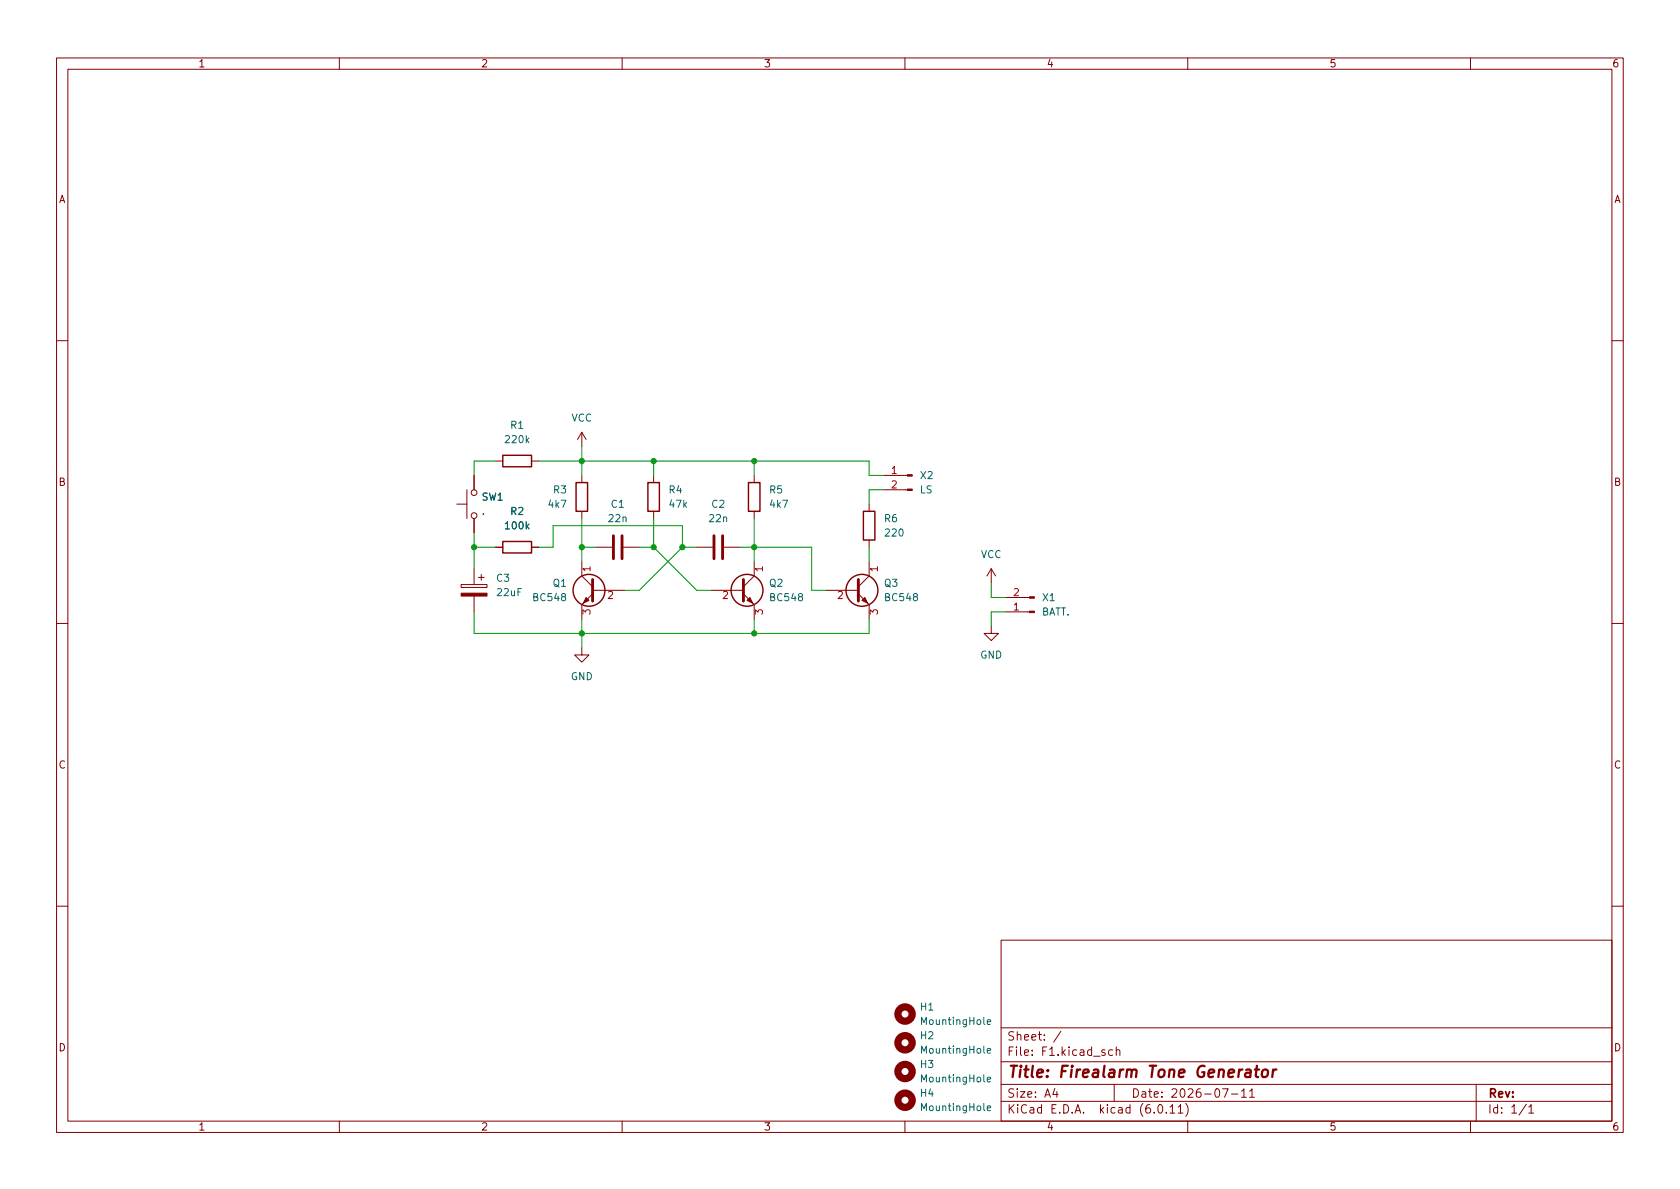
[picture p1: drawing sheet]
(kicad_sch (version 20211123) (generator eeschema)

 (paper "A4")

 (title_block
  (title "Firealarm Tone Generator")
  (date "2026-07-11"))

 (lib_symbols
  (symbol "Connector:Conn_01x02_Male" (pin_names (offset 1.016) hide) (in_bom yes) (on_board yes)
   (property "Reference" "J" (id 0) (at 0 2.54 0) (effects (font (size 1.27 1.27))))
   (property "Value" "Conn_01x02_Male" (id 1) (at 0 -5.08 0) (effects (font (size 1.27 1.27))))
   (property "Footprint" "" (id 2) (at 0 0 0) (effects (font (size 1.27 1.27)) hide))
   (property "Datasheet" "~" (id 3) (at 0 0 0) (effects (font (size 1.27 1.27)) hide))
   (symbol "Conn_01x02_Male_1_1"
    (polyline (pts (xy 1.27 -2.54) (xy 0.8636 -2.54)) (stroke (width 0.1524) (type default) (color 0 0 0 0)) (fill (type none)))
    (polyline (pts (xy 1.27 0) (xy 0.8636 0)) (stroke (width 0.1524) (type default) (color 0 0 0 0)) (fill (type none)))
    (rectangle (start 0.8636 -2.413) (end 0 -2.667) (stroke (width 0.1524) (type default) (color 0 0 0 0)) (fill (type outline)))
    (rectangle (start 0.8636 0.127) (end 0 -0.127) (stroke (width 0.1524) (type default) (color 0 0 0 0)) (fill (type outline)))
    (pin passive line (at 5.08 0 180) (length 3.81) (name "Pin_1" (effects (font (size 1.27 1.27)))) (number "1" (effects (font (size 1.27 1.27)))))
    (pin passive line (at 5.08 -2.54 180) (length 3.81) (name "Pin_2" (effects (font (size 1.27 1.27)))) (number "2" (effects (font (size 1.27 1.27)))))))
  (symbol "Device:C" (pin_numbers hide) (pin_names (offset 0.254)) (in_bom yes) (on_board yes)
   (property "Reference" "C" (id 0) (at 0.635 2.54 0) (effects (font (size 1.27 1.27)) (justify left)))
   (property "Value" "C" (id 1) (at 0.635 -2.54 0) (effects (font (size 1.27 1.27)) (justify left)))
   (property "Footprint" "" (id 2) (at 0.9652 -3.81 0) (effects (font (size 1.27 1.27)) hide))
   (property "Datasheet" "~" (id 3) (at 0 0 0) (effects (font (size 1.27 1.27)) hide))
   (symbol "C_0_1"
    (polyline (pts (xy -2.032 -0.762) (xy 2.032 -0.762)) (stroke (width 0.508) (type default) (color 0 0 0 0)) (fill (type none)))
    (polyline (pts (xy -2.032 0.762) (xy 2.032 0.762)) (stroke (width 0.508) (type default) (color 0 0 0 0)) (fill (type none))))
   (symbol "C_1_1"
    (pin passive line (at 0 3.81 270) (length 2.794) (name "~" (effects (font (size 1.27 1.27)))) (number "1" (effects (font (size 1.27 1.27)))))
    (pin passive line (at 0 -3.81 90) (length 2.794) (name "~" (effects (font (size 1.27 1.27)))) (number "2" (effects (font (size 1.27 1.27)))))))
  (symbol "Device:C_Polarized" (pin_numbers hide) (pin_names (offset 0.254)) (in_bom yes) (on_board yes)
   (property "Reference" "C" (id 0) (at 0.635 2.54 0) (effects (font (size 1.27 1.27)) (justify left)))
   (property "Value" "C_Polarized" (id 1) (at 0.635 -2.54 0) (effects (font (size 1.27 1.27)) (justify left)))
   (property "Footprint" "" (id 2) (at 0.9652 -3.81 0) (effects (font (size 1.27 1.27)) hide))
   (property "Datasheet" "~" (id 3) (at 0 0 0) (effects (font (size 1.27 1.27)) hide))
   (symbol "C_Polarized_0_1"
    (rectangle (start -2.286 0.508) (end 2.286 1.016) (stroke (width 0) (type default) (color 0 0 0 0)) (fill (type none)))
    (polyline (pts (xy -1.778 2.286) (xy -0.762 2.286)) (stroke (width 0) (type default) (color 0 0 0 0)) (fill (type none)))
    (polyline (pts (xy -1.27 2.794) (xy -1.27 1.778)) (stroke (width 0) (type default) (color 0 0 0 0)) (fill (type none)))
    (rectangle (start 2.286 -0.508) (end -2.286 -1.016) (stroke (width 0) (type default) (color 0 0 0 0)) (fill (type outline))))
   (symbol "C_Polarized_1_1"
    (pin passive line (at 0 3.81 270) (length 2.794) (name "~" (effects (font (size 1.27 1.27)))) (number "1" (effects (font (size 1.27 1.27)))))
    (pin passive line (at 0 -3.81 90) (length 2.794) (name "~" (effects (font (size 1.27 1.27)))) (number "2" (effects (font (size 1.27 1.27)))))))
  (symbol "Device:R" (pin_numbers hide) (pin_names (offset 0)) (in_bom yes) (on_board yes)
   (property "Reference" "R" (id 0) (at 2.032 0 90) (effects (font (size 1.27 1.27))))
   (property "Value" "R" (id 1) (at 0 0 90) (effects (font (size 1.27 1.27))))
   (property "Footprint" "" (id 2) (at -1.778 0 90) (effects (font (size 1.27 1.27)) hide))
   (property "Datasheet" "~" (id 3) (at 0 0 0) (effects (font (size 1.27 1.27)) hide))
   (symbol "R_0_1"
    (rectangle (start -1.016 -2.54) (end 1.016 2.54) (stroke (width 0.254) (type default) (color 0 0 0 0)) (fill (type none))))
   (symbol "R_1_1"
    (pin passive line (at 0 3.81 270) (length 1.27) (name "~" (effects (font (size 1.27 1.27)))) (number "1" (effects (font (size 1.27 1.27)))))
    (pin passive line (at 0 -3.81 90) (length 1.27) (name "~" (effects (font (size 1.27 1.27)))) (number "2" (effects (font (size 1.27 1.27)))))))
  (symbol "Mechanical:MountingHole" (pin_names (offset 1.016)) (in_bom yes) (on_board yes)
   (property "Reference" "H" (id 0) (at 0 5.08 0) (effects (font (size 1.27 1.27))))
   (property "Value" "MountingHole" (id 1) (at 0 3.175 0) (effects (font (size 1.27 1.27))))
   (property "Footprint" "" (id 2) (at 0 0 0) (effects (font (size 1.27 1.27)) hide))
   (property "Datasheet" "~" (id 3) (at 0 0 0) (effects (font (size 1.27 1.27)) hide))
   (symbol "MountingHole_0_1"
    (circle (center 0 0) (radius 1.27) (stroke (width 1.27) (type default) (color 0 0 0 0)) (fill (type none)))))
  (symbol "Switch:SW_Push" (pin_numbers hide) (pin_names (offset 1.016) hide) (in_bom yes) (on_board yes)
   (property "Reference" "SW" (id 0) (at 1.27 2.54 0) (effects (font (size 1.27 1.27)) (justify left)))
   (property "Value" "SW_Push" (id 1) (at 0 -1.524 0) (effects (font (size 1.27 1.27))))
   (property "Footprint" "" (id 2) (at 0 5.08 0) (effects (font (size 1.27 1.27)) hide))
   (property "Datasheet" "~" (id 3) (at 0 5.08 0) (effects (font (size 1.27 1.27)) hide))
   (symbol "SW_Push_0_1"
    (circle (center -2.032 0) (radius 0.508) (stroke (width 0) (type default) (color 0 0 0 0)) (fill (type none)))
    (polyline (pts (xy 0 1.27) (xy 0 3.048)) (stroke (width 0) (type default) (color 0 0 0 0)) (fill (type none)))
    (polyline (pts (xy 2.54 1.27) (xy -2.54 1.27)) (stroke (width 0) (type default) (color 0 0 0 0)) (fill (type none)))
    (circle (center 2.032 0) (radius 0.508) (stroke (width 0) (type default) (color 0 0 0 0)) (fill (type none)))
    (pin passive line (at -5.08 0 0) (length 2.54) (name "1" (effects (font (size 1.27 1.27)))) (number "1" (effects (font (size 1.27 1.27)))))
    (pin passive line (at 5.08 0 180) (length 2.54) (name "2" (effects (font (size 1.27 1.27)))) (number "2" (effects (font (size 1.27 1.27)))))))
  (symbol "Transistor_BJT:BC548" (pin_names (offset 0) hide) (in_bom yes) (on_board yes)
   (property "Reference" "Q" (id 0) (at 5.08 1.905 0) (effects (font (size 1.27 1.27)) (justify left)))
   (property "Value" "BC548" (id 1) (at 5.08 0 0) (effects (font (size 1.27 1.27)) (justify left)))
   (property "Footprint" "Package_TO_SOT_THT:TO-92_Inline" (id 2) (at 5.08 -1.905 0) (effects (font (size 1.27 1.27) italic) (justify left) hide))
   (property "Datasheet" "https://www.onsemi.com/pub/Collateral/BC550-D.pdf" (id 3) (at 0 0 0) (effects (font (size 1.27 1.27)) (justify left) hide))
   (symbol "BC548_0_1"
    (polyline (pts (xy 0 0) (xy 0.635 0)) (stroke (width 0) (type default) (color 0 0 0 0)) (fill (type none)))
    (polyline (pts (xy 0.635 0.635) (xy 2.54 2.54)) (stroke (width 0) (type default) (color 0 0 0 0)) (fill (type none)))
    (polyline (pts (xy 0.635 -0.635) (xy 2.54 -2.54) (xy 2.54 -2.54)) (stroke (width 0) (type default) (color 0 0 0 0)) (fill (type none)))
    (polyline (pts (xy 0.635 1.905) (xy 0.635 -1.905) (xy 0.635 -1.905)) (stroke (width 0.508) (type default) (color 0 0 0 0)) (fill (type none)))
    (polyline (pts (xy 1.27 -1.778) (xy 1.778 -1.27) (xy 2.286 -2.286) (xy 1.27 -1.778) (xy 1.27 -1.778)) (stroke (width 0) (type default) (color 0 0 0 0)) (fill (type outline)))
    (circle (center 1.27 0) (radius 2.8194) (stroke (width 0.254) (type default) (color 0 0 0 0)) (fill (type none))))
   (symbol "BC548_1_1"
    (pin passive line (at 2.54 5.08 270) (length 2.54) (name "C" (effects (font (size 1.27 1.27)))) (number "1" (effects (font (size 1.27 1.27)))))
    (pin input line (at -5.08 0 0) (length 5.08) (name "B" (effects (font (size 1.27 1.27)))) (number "2" (effects (font (size 1.27 1.27)))))
    (pin passive line (at 2.54 -5.08 90) (length 2.54) (name "E" (effects (font (size 1.27 1.27)))) (number "3" (effects (font (size 1.27 1.27)))))))
  (symbol "power:GND" (power) (pin_names (offset 0)) (in_bom yes) (on_board yes)
   (property "Reference" "#PWR" (id 0) (at 0 -6.35 0) (effects (font (size 1.27 1.27)) hide))
   (property "Value" "GND" (id 1) (at 0 -3.81 0) (effects (font (size 1.27 1.27))))
   (property "Footprint" "" (id 2) (at 0 0 0) (effects (font (size 1.27 1.27)) hide))
   (property "Datasheet" "" (id 3) (at 0 0 0) (effects (font (size 1.27 1.27)) hide))
   (symbol "GND_0_1"
    (polyline (pts (xy 0 0) (xy 0 -1.27) (xy 1.27 -1.27) (xy 0 -2.54) (xy -1.27 -1.27) (xy 0 -1.27)) (stroke (width 0) (type default) (color 0 0 0 0)) (fill (type none))))
   (symbol "GND_1_1"
    (pin power_in line (at 0 0 270) (length 0) hide (name "GND" (effects (font (size 1.27 1.27)))) (number "1" (effects (font (size 1.27 1.27)))))))
  (symbol "power:VCC" (power) (pin_names (offset 0)) (in_bom yes) (on_board yes)
   (property "Reference" "#PWR" (id 0) (at 0 -3.81 0) (effects (font (size 1.27 1.27)) hide))
   (property "Value" "VCC" (id 1) (at 0 3.81 0) (effects (font (size 1.27 1.27))))
   (property "Footprint" "" (id 2) (at 0 0 0) (effects (font (size 1.27 1.27)) hide))
   (property "Datasheet" "" (id 3) (at 0 0 0) (effects (font (size 1.27 1.27)) hide))
   (symbol "VCC_0_1"
    (polyline (pts (xy -0.762 1.27) (xy 0 2.54)) (stroke (width 0) (type default) (color 0 0 0 0)) (fill (type none)))
    (polyline (pts (xy 0 0) (xy 0 2.54)) (stroke (width 0) (type default) (color 0 0 0 0)) (fill (type none)))
    (polyline (pts (xy 0 2.54) (xy 0.762 1.27)) (stroke (width 0) (type default) (color 0 0 0 0)) (fill (type none))))
   (symbol "VCC_1_1"
    (pin power_in line (at 0 0 90) (length 0) hide (name "VCC" (effects (font (size 1.27 1.27)))) (number "1" (effects (font (size 1.27 1.27))))))))

 (junction (at 83.82 96.52) (diameter 0) (color 0 0 0 0))
 (junction (at 102.87 96.52) (diameter 0) (color 0 0 0 0))
 (junction (at 133.35 96.52) (diameter 0) (color 0 0 0 0))
 (junction (at 115.57 81.28) (diameter 0) (color 0 0 0 0))
 (junction (at 102.87 111.76) (diameter 0) (color 0 0 0 0))
 (junction (at 133.35 111.76) (diameter 0) (color 0 0 0 0))
 (junction (at 133.35 81.28) (diameter 0) (color 0 0 0 0))
 (junction (at 115.57 96.52) (diameter 0) (color 0 0 0 0))
 (junction (at 120.65 96.52) (diameter 0) (color 0 0 0 0))
 (junction (at 102.87 81.28) (diameter 0) (color 0 0 0 0))

 (wire (pts (xy 113.03 104.14) (xy 120.65 96.52)) (stroke (width 0) (type default) (color 0 0 0 0)))
 (wire (pts (xy 102.87 96.52) (xy 102.87 99.06)) (stroke (width 0) (type default) (color 0 0 0 0)))
 (wire (pts (xy 177.8 107.95) (xy 175.26 107.95)) (stroke (width 0) (type default) (color 0 0 0 0)))
 (wire (pts (xy 133.35 81.28) (xy 133.35 83.82)) (stroke (width 0) (type default) (color 0 0 0 0)))
 (wire (pts (xy 113.03 96.52) (xy 115.57 96.52)) (stroke (width 0) (type default) (color 0 0 0 0)))
 (wire (pts (xy 133.35 81.28) (xy 153.67 81.28)) (stroke (width 0) (type default) (color 0 0 0 0)))
 (wire (pts (xy 95.25 96.52) (xy 97.79 96.52)) (stroke (width 0) (type default) (color 0 0 0 0)))
 (wire (pts (xy 115.57 91.44) (xy 115.57 96.52)) (stroke (width 0) (type default) (color 0 0 0 0)))
 (wire (pts (xy 133.35 96.52) (xy 143.51 96.52)) (stroke (width 0) (type default) (color 0 0 0 0)))
 (wire (pts (xy 113.03 104.14) (xy 110.49 104.14)) (stroke (width 0) (type default) (color 0 0 0 0)))
 (wire (pts (xy 102.87 91.44) (xy 102.87 96.52)) (stroke (width 0) (type default) (color 0 0 0 0)))
 (wire (pts (xy 95.25 81.28) (xy 102.87 81.28)) (stroke (width 0) (type default) (color 0 0 0 0)))
 (wire (pts (xy 102.87 109.22) (xy 102.87 111.76)) (stroke (width 0) (type default) (color 0 0 0 0)))
 (wire (pts (xy 83.82 93.98) (xy 83.82 96.52)) (stroke (width 0) (type default) (color 0 0 0 0)))
 (wire (pts (xy 102.87 114.3) (xy 102.87 111.76)) (stroke (width 0) (type default) (color 0 0 0 0)))
 (wire (pts (xy 133.35 109.22) (xy 133.35 111.76)) (stroke (width 0) (type default) (color 0 0 0 0)))
 (wire (pts (xy 130.81 96.52) (xy 133.35 96.52)) (stroke (width 0) (type default) (color 0 0 0 0)))
 (wire (pts (xy 115.57 81.28) (xy 133.35 81.28)) (stroke (width 0) (type default) (color 0 0 0 0)))
 (wire (pts (xy 153.67 109.22) (xy 153.67 111.76)) (stroke (width 0) (type default) (color 0 0 0 0)))
 (wire (pts (xy 83.82 111.76) (xy 102.87 111.76)) (stroke (width 0) (type default) (color 0 0 0 0)))
 (wire (pts (xy 153.67 111.76) (xy 133.35 111.76)) (stroke (width 0) (type default) (color 0 0 0 0)))
 (wire (pts (xy 146.05 104.14) (xy 143.51 104.14)) (stroke (width 0) (type default) (color 0 0 0 0)))
 (wire (pts (xy 133.35 111.76) (xy 102.87 111.76)) (stroke (width 0) (type default) (color 0 0 0 0)))
 (wire (pts (xy 115.57 81.28) (xy 115.57 83.82)) (stroke (width 0) (type default) (color 0 0 0 0)))
 (wire (pts (xy 156.21 86.36) (xy 153.67 86.36)) (stroke (width 0) (type default) (color 0 0 0 0)))
 (wire (pts (xy 175.26 102.87) (xy 175.26 105.41)) (stroke (width 0) (type default) (color 0 0 0 0)))
 (wire (pts (xy 153.67 81.28) (xy 153.67 83.82)) (stroke (width 0) (type default) (color 0 0 0 0)))
 (wire (pts (xy 153.67 96.52) (xy 153.67 99.06)) (stroke (width 0) (type default) (color 0 0 0 0)))
 (wire (pts (xy 83.82 96.52) (xy 83.82 100.33)) (stroke (width 0) (type default) (color 0 0 0 0)))
 (wire (pts (xy 175.26 107.95) (xy 175.26 110.49)) (stroke (width 0) (type default) (color 0 0 0 0)))
 (wire (pts (xy 177.8 105.41) (xy 175.26 105.41)) (stroke (width 0) (type default) (color 0 0 0 0)))
 (wire (pts (xy 83.82 81.28) (xy 83.82 83.82)) (stroke (width 0) (type default) (color 0 0 0 0)))
 (wire (pts (xy 102.87 81.28) (xy 115.57 81.28)) (stroke (width 0) (type default) (color 0 0 0 0)))
 (wire (pts (xy 153.67 83.82) (xy 156.21 83.82)) (stroke (width 0) (type default) (color 0 0 0 0)))
 (wire (pts (xy 102.87 83.82) (xy 102.87 81.28)) (stroke (width 0) (type default) (color 0 0 0 0)))
 (wire (pts (xy 120.65 92.71) (xy 120.65 96.52)) (stroke (width 0) (type default) (color 0 0 0 0)))
 (wire (pts (xy 123.19 96.52) (xy 120.65 96.52)) (stroke (width 0) (type default) (color 0 0 0 0)))
 (wire (pts (xy 105.41 96.52) (xy 102.87 96.52)) (stroke (width 0) (type default) (color 0 0 0 0)))
 (wire (pts (xy 153.67 86.36) (xy 153.67 88.9)) (stroke (width 0) (type default) (color 0 0 0 0)))
 (wire (pts (xy 83.82 96.52) (xy 87.63 96.52)) (stroke (width 0) (type default) (color 0 0 0 0)))
 (wire (pts (xy 102.87 78.74) (xy 102.87 81.28)) (stroke (width 0) (type default) (color 0 0 0 0)))
 (wire (pts (xy 123.19 104.14) (xy 125.73 104.14)) (stroke (width 0) (type default) (color 0 0 0 0)))
 (wire (pts (xy 83.82 107.95) (xy 83.82 111.76)) (stroke (width 0) (type default) (color 0 0 0 0)))
 (wire (pts (xy 83.82 81.28) (xy 87.63 81.28)) (stroke (width 0) (type default) (color 0 0 0 0)))
 (wire (pts (xy 97.79 92.71) (xy 97.79 96.52)) (stroke (width 0) (type default) (color 0 0 0 0)))
 (wire (pts (xy 143.51 104.14) (xy 143.51 96.52)) (stroke (width 0) (type default) (color 0 0 0 0)))
 (wire (pts (xy 133.35 91.44) (xy 133.35 96.52)) (stroke (width 0) (type default) (color 0 0 0 0)))
 (wire (pts (xy 97.79 92.71) (xy 120.65 92.71)) (stroke (width 0) (type default) (color 0 0 0 0)))
 (wire (pts (xy 115.57 96.52) (xy 123.19 104.14)) (stroke (width 0) (type default) (color 0 0 0 0)))
 (wire (pts (xy 133.35 96.52) (xy 133.35 99.06)) (stroke (width 0) (type default) (color 0 0 0 0)))

 (symbol (lib_id "Device:R") (at 91.44 81.28 270) (unit 1) (in_bom yes) (on_board yes) (fields_autoplaced)
  (property "Reference" "R1" (id 0) (at 91.44 74.93 90))
  (property "Value" "220k" (id 1) (at 91.44 77.47 90))
  (property "Footprint" "Resistor_THT:R_Axial_DIN0207_L6.3mm_D2.5mm_P10.16mm_Horizontal" (id 2) (at 91.44 79.502 90) (effects (font (size 1.27 1.27)) hide))
  (property "Datasheet" "~" (id 3) (at 91.44 81.28 0) (effects (font (size 1.27 1.27)) hide)) (pin "1") (pin "2"))

 (symbol (lib_id "Switch:SW_Push") (at 83.82 88.9 90) (unit 1) (in_bom yes) (on_board yes) (fields_autoplaced)
  (property "Reference" "SW1" (id 0) (at 85.09 87.6299 90) (effects (font (size 1.27 1.27)) (justify right)))
  (property "Value" "." (id 1) (at 85.09 90.1699 90) (effects (font (size 1.27 1.27)) (justify right)))
  (property "Footprint" "Button_Switch_THT:SW_PUSH_6mm" (id 2) (at 78.74 88.9 0) (effects (font (size 1.27 1.27)) hide))
  (property "Datasheet" "~" (id 3) (at 78.74 88.9 0) (effects (font (size 1.27 1.27)) hide)) (pin "1") (pin "2"))

 (symbol (lib_id "Transistor_BJT:BC548") (at 105.41 104.14 0) (mirror y) (unit 1) (in_bom yes) (on_board yes) (fields_autoplaced)
  (property "Reference" "Q1" (id 0) (at 100.33 102.8699 0) (effects (font (size 1.27 1.27)) (justify left)))
  (property "Value" "BC548" (id 1) (at 100.33 105.4099 0) (effects (font (size 1.27 1.27)) (justify left)))
  (property "Footprint" "Package_TO_SOT_THT:TO-92_Inline_Wide" (id 2) (at 100.33 106.045 0) (effects (font (size 1.27 1.27) italic) (justify left) hide))
  (property "Datasheet" "https://www.onsemi.com/pub/Collateral/BC550-D.pdf" (id 3) (at 105.41 104.14 0) (effects (font (size 1.27 1.27)) (justify left) hide)) (pin "1") (pin "2") (pin "3"))

 (symbol (lib_id "Device:R") (at 133.35 87.63 0) (unit 1) (in_bom yes) (on_board yes)
  (property "Reference" "R5" (id 0) (at 135.9 86.36 0) (effects (font (size 1.27 1.27)) (justify left)))
  (property "Value" "4k7" (id 1) (at 135.9 88.9 0) (effects (font (size 1.27 1.27)) (justify left)))
  (property "Footprint" "Resistor_THT:R_Axial_DIN0207_L6.3mm_D2.5mm_P10.16mm_Horizontal" (id 2) (at 131.572 87.63 90) (effects (font (size 1.27 1.27)) hide))
  (property "Datasheet" "~" (id 3) (at 133.35 87.63 0) (effects (font (size 1.27 1.27)) hide)) (pin "1") (pin "2"))

 (symbol (lib_id "Mechanical:MountingHole") (at 160.02 184.15 0) (unit 1) (in_bom yes) (on_board yes) (fields_autoplaced)
  (property "Reference" "H2" (id 0) (at 162.56 182.8799 0) (effects (font (size 1.27 1.27)) (justify left)))
  (property "Value" "MountingHole" (id 1) (at 162.56 185.4199 0) (effects (font (size 1.27 1.27)) (justify left)))
  (property "Footprint" "MountingHole:MountingHole_3.5mm" (id 2) (at 160.02 184.15 0) (effects (font (size 1.27 1.27)) hide))
  (property "Datasheet" "~" (id 3) (at 160.02 184.15 0) (effects (font (size 1.27 1.27)) hide)))

 (symbol (lib_id "Mechanical:MountingHole") (at 160.02 189.23 0) (unit 1) (in_bom yes) (on_board yes) (fields_autoplaced)
  (property "Reference" "H3" (id 0) (at 162.56 187.9599 0) (effects (font (size 1.27 1.27)) (justify left)))
  (property "Value" "MountingHole" (id 1) (at 162.56 190.4999 0) (effects (font (size 1.27 1.27)) (justify left)))
  (property "Footprint" "MountingHole:MountingHole_3.5mm" (id 2) (at 160.02 189.23 0) (effects (font (size 1.27 1.27)) hide))
  (property "Datasheet" "~" (id 3) (at 160.02 189.23 0) (effects (font (size 1.27 1.27)) hide)))

 (symbol (lib_id "Device:C") (at 109.22 96.52 90) (unit 1) (in_bom yes) (on_board yes) (fields_autoplaced)
  (property "Reference" "C1" (id 0) (at 109.22 88.9 90))
  (property "Value" "22n" (id 1) (at 109.22 91.44 90))
  (property "Footprint" "Capacitor_THT:C_Disc_D5.0mm_W2.5mm_P5.00mm" (id 2) (at 113.03 95.5548 0) (effects (font (size 1.27 1.27)) hide))
  (property "Datasheet" "~" (id 3) (at 109.22 96.52 0) (effects (font (size 1.27 1.27)) hide)) (pin "1") (pin "2"))

 (symbol (lib_id "power:VCC") (at 102.87 78.74 0) (unit 1) (in_bom yes) (on_board yes) (fields_autoplaced)
  (property "Reference" "#PWR0101" (id 0) (at 102.87 82.55 0) (effects (font (size 1.27 1.27)) hide))
  (property "Value" "VCC" (id 1) (at 102.87 73.66 0))
  (property "Footprint" "" (id 2) (at 102.87 78.74 0) (effects (font (size 1.27 1.27)) hide))
  (property "Datasheet" "" (id 3) (at 102.87 78.74 0) (effects (font (size 1.27 1.27)) hide)) (pin "1"))

 (symbol (lib_id "Transistor_BJT:BC548") (at 130.81 104.14 0) (unit 1) (in_bom yes) (on_board yes) (fields_autoplaced)
  (property "Reference" "Q2" (id 0) (at 135.89 102.8699 0) (effects (font (size 1.27 1.27)) (justify left)))
  (property "Value" "BC548" (id 1) (at 135.89 105.4099 0) (effects (font (size 1.27 1.27)) (justify left)))
  (property "Footprint" "Package_TO_SOT_THT:TO-92_Inline_Wide" (id 2) (at 135.89 106.045 0) (effects (font (size 1.27 1.27) italic) (justify left) hide))
  (property "Datasheet" "https://www.onsemi.com/pub/Collateral/BC550-D.pdf" (id 3) (at 130.81 104.14 0) (effects (font (size 1.27 1.27)) (justify left) hide)) (pin "1") (pin "2") (pin "3"))

 (symbol (lib_id "Mechanical:MountingHole") (at 160.02 179.07 0) (unit 1) (in_bom yes) (on_board yes) (fields_autoplaced)
  (property "Reference" "H1" (id 0) (at 162.56 177.7999 0) (effects (font (size 1.27 1.27)) (justify left)))
  (property "Value" "MountingHole" (id 1) (at 162.56 180.3399 0) (effects (font (size 1.27 1.27)) (justify left)))
  (property "Footprint" "MountingHole:MountingHole_3.5mm" (id 2) (at 160.02 179.07 0) (effects (font (size 1.27 1.27)) hide))
  (property "Datasheet" "~" (id 3) (at 160.02 179.07 0) (effects (font (size 1.27 1.27)) hide)))

 (symbol (lib_id "Device:R") (at 115.57 87.63 0) (mirror y) (unit 1) (in_bom yes) (on_board yes)
  (property "Reference" "R4" (id 0) (at 118.11 86.36 0) (effects (font (size 1.27 1.27)) (justify right)))
  (property "Value" "47k" (id 1) (at 118.11 88.9 0) (effects (font (size 1.27 1.27)) (justify right)))
  (property "Footprint" "Resistor_THT:R_Axial_DIN0207_L6.3mm_D2.5mm_P10.16mm_Horizontal" (id 2) (at 117.348 87.63 90) (effects (font (size 1.27 1.27)) hide))
  (property "Datasheet" "~" (id 3) (at 115.57 87.63 0) (effects (font (size 1.27 1.27)) hide)) (pin "1") (pin "2"))

 (symbol (lib_id "Device:C") (at 127 96.52 90) (unit 1) (in_bom yes) (on_board yes) (fields_autoplaced)
  (property "Reference" "C2" (id 0) (at 127 88.9 90))
  (property "Value" "22n" (id 1) (at 127 91.44 90))
  (property "Footprint" "Capacitor_THT:C_Disc_D5.0mm_W2.5mm_P5.00mm" (id 2) (at 130.81 95.5548 0) (effects (font (size 1.27 1.27)) hide))
  (property "Datasheet" "~" (id 3) (at 127 96.52 0) (effects (font (size 1.27 1.27)) hide)) (pin "1") (pin "2"))

 (symbol (lib_id "power:VCC") (at 175.26 102.87 0) (unit 1) (in_bom yes) (on_board yes) (fields_autoplaced)
  (property "Reference" "#PWR02" (id 0) (at 175.26 106.68 0) (effects (font (size 1.27 1.27)) hide))
  (property "Value" "VCC" (id 1) (at 175.26 97.79 0))
  (property "Footprint" "" (id 2) (at 175.26 102.87 0) (effects (font (size 1.27 1.27)) hide))
  (property "Datasheet" "" (id 3) (at 175.26 102.87 0) (effects (font (size 1.27 1.27)) hide)) (pin "1"))

 (symbol (lib_id "Mechanical:MountingHole") (at 160.02 194.31 0) (unit 1) (in_bom yes) (on_board yes) (fields_autoplaced)
  (property "Reference" "H4" (id 0) (at 162.56 193.0399 0) (effects (font (size 1.27 1.27)) (justify left)))
  (property "Value" "MountingHole" (id 1) (at 162.56 195.5799 0) (effects (font (size 1.27 1.27)) (justify left)))
  (property "Footprint" "MountingHole:MountingHole_3.5mm" (id 2) (at 160.02 194.31 0) (effects (font (size 1.27 1.27)) hide))
  (property "Datasheet" "~" (id 3) (at 160.02 194.31 0) (effects (font (size 1.27 1.27)) hide)))

 (symbol (lib_id "Device:R") (at 102.87 87.63 0) (unit 1) (in_bom yes) (on_board yes)
  (property "Reference" "R3" (id 0) (at 100.33 86.36 0) (effects (font (size 1.27 1.27)) (justify right)))
  (property "Value" "4k7" (id 1) (at 100.33 88.9 0) (effects (font (size 1.27 1.27)) (justify right)))
  (property "Footprint" "Resistor_THT:R_Axial_DIN0207_L6.3mm_D2.5mm_P10.16mm_Horizontal" (id 2) (at 101.092 87.63 90) (effects (font (size 1.27 1.27)) hide))
  (property "Datasheet" "~" (id 3) (at 102.87 87.63 0) (effects (font (size 1.27 1.27)) hide)) (pin "1") (pin "2"))

 (symbol (lib_id "Device:C_Polarized") (at 83.82 104.14 0) (mirror y) (unit 1) (in_bom yes) (on_board yes) (fields_autoplaced)
  (property "Reference" "C3" (id 0) (at 87.63 101.9809 0) (effects (font (size 1.27 1.27)) (justify right)))
  (property "Value" "22uF" (id 1) (at 87.63 104.5209 0) (effects (font (size 1.27 1.27)) (justify right)))
  (property "Footprint" "Capacitor_THT:CP_Radial_D5.0mm_P2.50mm" (id 2) (at 82.8548 107.95 0) (effects (font (size 1.27 1.27)) hide))
  (property "Datasheet" "~" (id 3) (at 83.82 104.14 0) (effects (font (size 1.27 1.27)) hide)) (pin "1") (pin "2"))

 (symbol (lib_id "Transistor_BJT:BC548") (at 151.13 104.14 0) (unit 1) (in_bom yes) (on_board yes) (fields_autoplaced)
  (property "Reference" "Q3" (id 0) (at 156.21 102.8699 0) (effects (font (size 1.27 1.27)) (justify left)))
  (property "Value" "BC548" (id 1) (at 156.21 105.4099 0) (effects (font (size 1.27 1.27)) (justify left)))
  (property "Footprint" "Package_TO_SOT_THT:TO-92_Inline_Wide" (id 2) (at 156.21 106.045 0) (effects (font (size 1.27 1.27) italic) (justify left) hide))
  (property "Datasheet" "https://www.onsemi.com/pub/Collateral/BC550-D.pdf" (id 3) (at 151.13 104.14 0) (effects (font (size 1.27 1.27)) (justify left) hide)) (pin "1") (pin "2") (pin "3"))

 (symbol (lib_id "Device:R") (at 153.67 92.71 0) (mirror y) (unit 1) (in_bom yes) (on_board yes) (fields_autoplaced)
  (property "Reference" "R6" (id 0) (at 156.21 91.4399 0) (effects (font (size 1.27 1.27)) (justify right)))
  (property "Value" "220" (id 1) (at 156.21 93.9799 0) (effects (font (size 1.27 1.27)) (justify right)))
  (property "Footprint" "Resistor_THT:R_Axial_DIN0207_L6.3mm_D2.5mm_P10.16mm_Horizontal" (id 2) (at 155.448 92.71 90) (effects (font (size 1.27 1.27)) hide))
  (property "Datasheet" "~" (id 3) (at 153.67 92.71 0) (effects (font (size 1.27 1.27)) hide)) (pin "1") (pin "2"))

 (symbol (lib_id "Connector:Conn_01x02_Male") (at 182.88 107.95 180) (unit 1) (in_bom yes) (on_board yes) (fields_autoplaced)
  (property "Reference" "X1" (id 0) (at 184.15 105.4099 0) (effects (font (size 1.27 1.27)) (justify right)))
  (property "Value" "BATT." (id 1) (at 184.15 107.9499 0) (effects (font (size 1.27 1.27)) (justify right)))
  (property "Footprint" "Connector_JST:JST_PH_B2B-PH-K_1x02_P2.00mm_Vertical" (id 2) (at 182.88 107.95 0) (effects (font (size 1.27 1.27)) hide))
  (property "Datasheet" "~" (id 3) (at 182.88 107.95 0) (effects (font (size 1.27 1.27)) hide)) (pin "1") (pin "2"))

 (symbol (lib_id "power:GND") (at 102.87 114.3 0) (unit 1) (in_bom yes) (on_board yes) (fields_autoplaced)
  (property "Reference" "#PWR01" (id 0) (at 102.87 120.65 0) (effects (font (size 1.27 1.27)) hide))
  (property "Value" "GND" (id 1) (at 102.87 119.38 0))
  (property "Footprint" "" (id 2) (at 102.87 114.3 0) (effects (font (size 1.27 1.27)) hide))
  (property "Datasheet" "" (id 3) (at 102.87 114.3 0) (effects (font (size 1.27 1.27)) hide)) (pin "1"))

 (symbol (lib_id "Connector:Conn_01x02_Male") (at 161.29 83.82 0) (mirror y) (unit 1) (in_bom yes) (on_board yes) (fields_autoplaced)
  (property "Reference" "X2" (id 0) (at 162.56 83.8199 0) (effects (font (size 1.27 1.27)) (justify right)))
  (property "Value" "LS" (id 1) (at 162.56 86.3599 0) (effects (font (size 1.27 1.27)) (justify right)))
  (property "Footprint" "Connector_Molex:Molex_KK-254_AE-6410-02A_1x02_P2.54mm_Vertical" (id 2) (at 161.29 83.82 0) (effects (font (size 1.27 1.27)) hide))
  (property "Datasheet" "~" (id 3) (at 161.29 83.82 0) (effects (font (size 1.27 1.27)) hide)) (pin "1") (pin "2"))

 (symbol (lib_id "Device:R") (at 91.44 96.52 90) (unit 1) (in_bom yes) (on_board yes) (fields_autoplaced)
  (property "Reference" "R2" (id 0) (at 91.44 90.17 90))
  (property "Value" "100k" (id 1) (at 91.44 92.71 90))
  (property "Footprint" "Resistor_THT:R_Axial_DIN0207_L6.3mm_D2.5mm_P10.16mm_Horizontal" (id 2) (at 91.44 98.298 90) (effects (font (size 1.27 1.27)) hide))
  (property "Datasheet" "~" (id 3) (at 91.44 96.52 0) (effects (font (size 1.27 1.27)) hide)) (pin "1") (pin "2"))

 (symbol (lib_id "power:GND") (at 175.26 110.49 0) (unit 1) (in_bom yes) (on_board yes) (fields_autoplaced)
  (property "Reference" "#PWR03" (id 0) (at 175.26 116.84 0) (effects (font (size 1.27 1.27)) hide))
  (property "Value" "GND" (id 1) (at 175.26 115.57 0))
  (property "Footprint" "" (id 2) (at 175.26 110.49 0) (effects (font (size 1.27 1.27)) hide))
  (property "Datasheet" "" (id 3) (at 175.26 110.49 0) (effects (font (size 1.27 1.27)) hide)) (pin "1"))

 (sheet_instances (path "" (page "1")))

)
